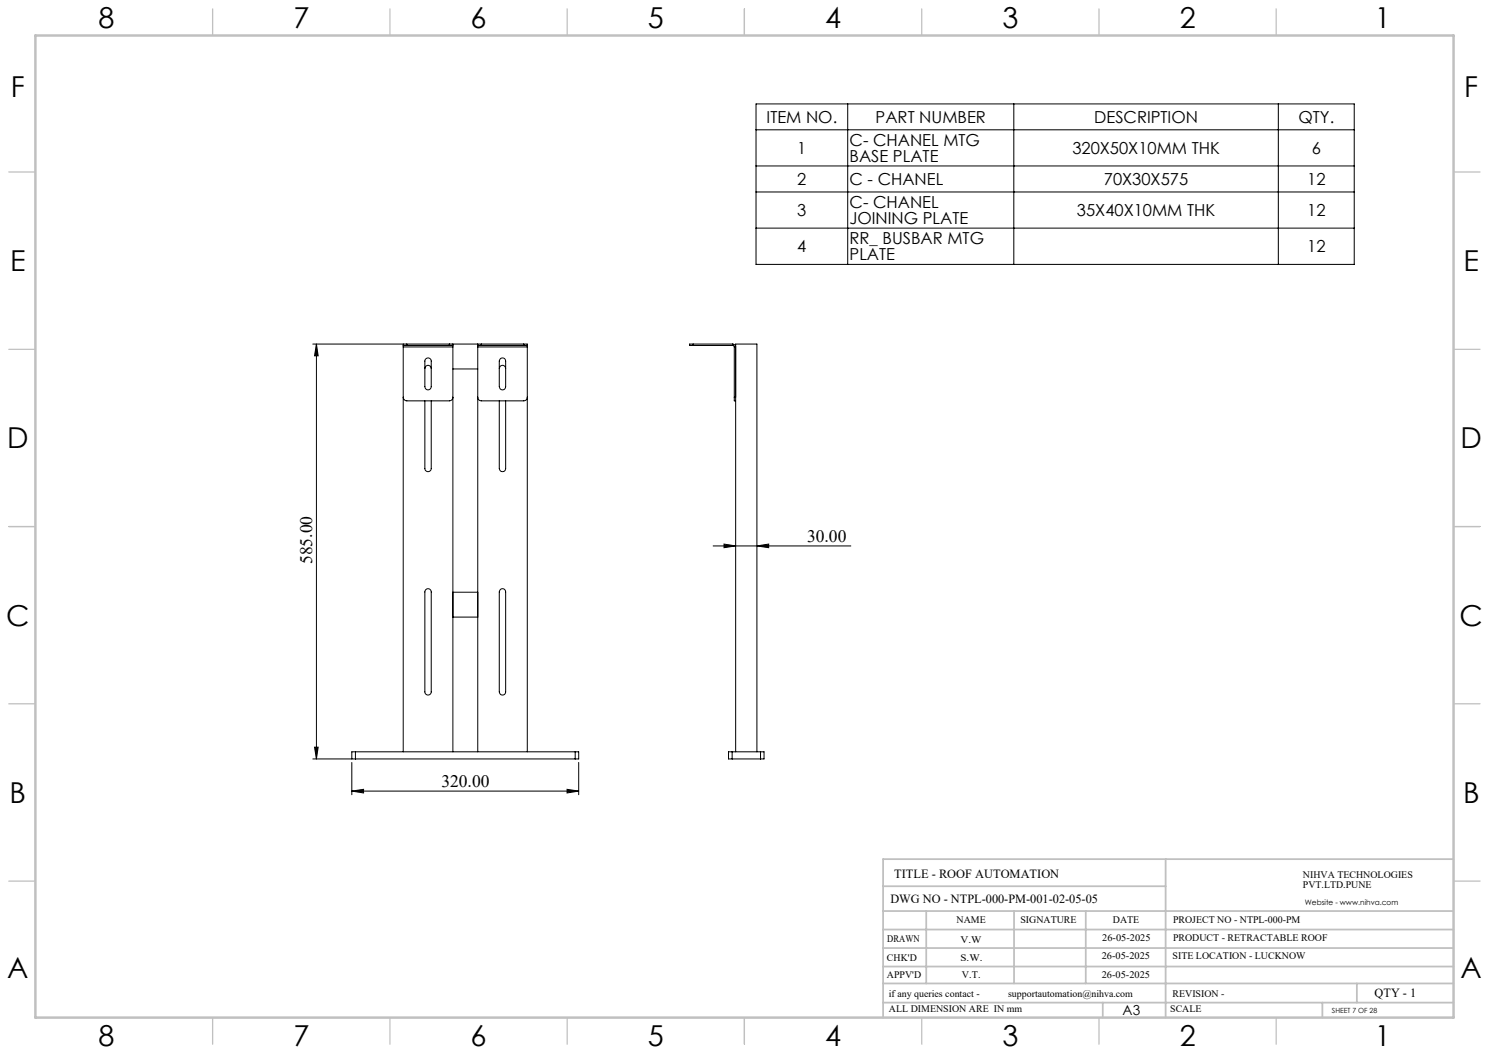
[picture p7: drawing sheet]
<svg xmlns="http://www.w3.org/2000/svg" width="420mm" height="297mm" viewBox="0 0 420 297" stroke-linecap="round" stroke-linejoin="round" font-family="sans-serif">
<g fill="none" stroke="#000" stroke-width=".28">
<path d="M213.3 29.3h168.7v45.3h-168.7zM213.3 36.6h168.7M239.1 29.3v45.3M286 29.3v45.3M360.6 29.3v45.3M213.3 46.8h168.7M213.3 54.1h168.7M213.3 64.3h168.7M88.2 97h25.5M89.3 97v117.1M89.3 97l.4 3.4h-1zM113.7 97h1.1"/>
<path d="M113.7 97.4h1.1M113.7 97.4v.5M113.7 97v.4M113.7 97.9v114.2M113.7 97.9h14M114.8 97v.4M114.8 97.4h12M114.8 97h12M126.8 97.4h.9M126.8 97h.9M126.8 97v.4M127.7 97.4v.5"/>
<path d="M127.7 97h7.1M127.7 97v.4M127.7 97.9v114.2M134.8 97h.9M134.8 97.4h.9M134.8 97.4v.5M134.8 97.9h13.9M134.8 97v.4M134.8 97.9v114.2M135.7 97.4h12M135.7 97h12M135.7 97v.4"/>
<path d="M147.7 97.4h1M147.7 97h1v.4M147.7 97v.4M148.7 97.4v.5M148.7 97.9v114.2M195.5 97h-1v.4h1M195.5 97.4h11.2M195.5 97h11.2M195.5 97v.4M206.7 97.4l.4 .5M206.7 97a.85 .85 0 0 1 .8 .9h-.4M206.7 97v.4"/>
<path d="M207.1 97.9v14.1M113.7 112a1.09 1.09 0 0 0 1.1 1.1h12a1.02 1.02 0 0 0 .9-1.1M119.8 113.1v19a.9 .9 0 0 0 .9 .9 .9 .9 0 0 0 .9-.9v-19M119.8 104a.9 .9 0 0 1 .9-1 .9 .9 0 0 1 .9 1M120 101.3a.91 .91 0 0 1 1-.3 .91 .91 0 0 1 .6 .8v7.2a.9 .9 0 0 1-.9 1 .9 .9 0 0 1-.9-1zM127.7 104.1h7.1M134.8 112a1.02 1.02 0 0 0 .9 1.1h12a1.02 1.02 0 0 0 1-1.1M140.8 113.1v19a.9 .9 0 0 0 .9 .9 .9 .9 0 0 0 .9-.9v-19M140.8 104a.9 .9 0 0 1 .9-1 .9 .9 0 0 1 .9 1M141.1 101.2a.88 .88 0 0 1 1-.2 .88 .88 0 0 1 .5 .8v7.2a.9 .9 0 0 1-.9 1 .9 .9 0 0 1-.9-1v-7.2zM207.1 112v1.1h.4M207.1 112h.4"/>
<path d="M201.2 154h38.8M204.2 153.5l3.3 .5-3.3 .5zM213.5 154l3.3-.5v1zM120.2 166.3a.9 .9 0 0 1 .9-.2 .9 .9 0 0 1 .5 .9v28.2a.9 .9 0 0 1-.9 .8 .9 .9 0 0 1-.9-.8v-28.2zM127.7 174.1h7.1M127.7 167h7.1M141.1 166.3a.89 .89 0 0 1 1-.2 .89 .89 0 0 1 .5 .9v28.2a.9 .9 0 0 1-.9 .8 .9 .9 0 0 1-.9-.8v-28.2zM88.7 210.7h1l-.4 3.4zM99.2 215v9.2M99.2 214.1v-2h64v2h-75M100.3 212.1v2M162.2 212.1v2"/>
<path d="M163.2 215v9.2M205.5 212.1h10v2h-10zM206.5 212.1v2M207.5 212.1v-115.1h6v115.1M214.5 212.1v2M99.2 223.1l3.4-.5v1.1zM99.2 223.1h64M159.9 222.6l3.3 .5-3.3 .6z"/>
</g>
<g fill="none" stroke="#c0c0c0" stroke-width=".35">
<path d="M60 2.5v7.5M110 2.5v7.5M160 2.5v7.5M210 2.5v7.5M260 2.5v7.5M310 2.5v7.5M360 2.5v7.5M2.5 48.5h7.5M410 48.5h7.5M2.5 98.5h7.5M410 98.5h7.5M2.5 148.5h7.5"/>
<path d="M410 148.5h7.5M2.5 198.5h7.5M410 198.5h7.5M2.5 248.5h7.5M410 248.5h7.5M60 287v7.5M110 287v7.5M160 287v7.5M210 287v7.5M260 287v7.5M310 287v7.5M360 287v7.5"/>
</g>
<g fill="none" stroke="#c0c0c0" stroke-width=".5">
<path d="M249.1 257h160.9M249.1 250h79.7M261.3 257v20.4M286 257v20.4M306.2 257v20.4M328.8 242.3v44.7M410 242.3h-160.9v44.7M249.1 272.6h160.9M249.1 267.4h160.9M249.1 262.2h160.9M249.1 277.4h160.9M382.7 277.4v5.4"/>
<path d="M249.1 282.8h160.9M311 282.8v4.2M373 282.8v4.2"/>
</g>
<path d="M10 10h400v277h-400z" fill="none" stroke="#c0c0c0" stroke-width=".7"/>
<g fill="#000">
<path d="M89.3 97l.4 3.4h-1zM88.7 210.7h1l-.4 3.4z"/>
<path d="M204.2 153.5l3.3 .5-3.3 .5zM213.5 154l3.3-.5v1z"/>
<path d="M99.2 223.1l3.4-.5v1.1zM159.9 222.6l3.3 .5-3.3 .6z"/>
</g>
<g font-size="8.1">
<text x="27.8" y="8">8</text>
<text x="82.8" y="8">7</text>
<text x="132.8" y="8">6</text>
<text x="182.8" y="8">5</text>
<text x="232.8" y="8">4</text>
<text x="282.8" y="8">3</text>
<text x="332.8" y="8">2</text>
<text x="387.8" y="8">1</text>
<text x="3" y="27.2">F</text>
<text x="413" y="27.2">F</text>
<text x="2.8" y="76.5">E</text>
<text x="412.8" y="76.5">E</text>
<text x="2" y="126.5">D</text>
<text x="412" y="126.5">D</text>
<text x="1.7" y="176.5">C</text>
<text x="411.7" y="176.5">C</text>
<text x="2.7" y="226.5">B</text>
<text x="412.7" y="226.5">B</text>
<text x="2" y="275.7">A</text>
<text x="412" y="275.7">A</text>
<text x="27.8" y="295">8</text>
<text x="82.8" y="295">7</text>
<text x="132.8" y="295">6</text>
<text x="182.8" y="295">5</text>
<text x="232.8" y="295">4</text>
<text x="282.8" y="295">3</text>
<text x="332.8" y="295">2</text>
<text x="387.8" y="295">1</text>
</g>
<g font-size="4.9">
<text x="227.7" y="152.8">30.00</text>
<text x="88.1" y="159.1" transform="rotate(-90 88.1 159.1)">585.00</text>
<text x="124.5" y="221.9">320.00</text>
</g>
<g font-size="4.7">
<text x="216.2" y="34.6">ITEM NO.</text>
<text x="247" y="34.6">PART NUMBER</text>
<text x="308.6" y="34.6">DESCRIPTION</text>
<text x="366.2" y="34.6">QTY.</text>
<text x="239.6" y="41.1">C- CHANEL MTG</text>
<text x="224.9" y="43.4">1</text>
<text x="239.6" y="45.6">BASE PLATE</text>
<text x="302.5" y="43.4">320X50X10MM THK</text>
<text x="370" y="43.4">6</text>
<text x="224.9" y="52.1">2</text>
<text x="239.6" y="52.1">C - CHANEL</text>
<text x="311.4" y="52.1">70X30X575</text>
<text x="368.7" y="52.1">12</text>
<text x="239.6" y="58.6">C- CHANEL</text>
<text x="224.9" y="60.9">3</text>
<text x="239.6" y="63.2">JOINING PLATE</text>
<text x="303.8" y="60.9">35X40X10MM THK</text>
<text x="368.7" y="60.9">12</text>
<text x="224.9" y="71.1">4</text>
<text x="239.6" y="68.8">RR_ BUSBAR MTG</text>
<text x="368.7" y="71.1">12</text>
<text x="239.6" y="73.4">PLATE</text>
</g>
<text font-size="3.9" x="316.7" y="286.4">A3</text>
<g font-size="3.5">
<text x="252.2" y="247.6">TITLE - ROOF AUTOMATION</text>
<text x="251.2" y="254.7">DWG NO - NTPL-000-PM-001-02-05-05</text>
<text x="387.7" y="281.1">QTY - 1</text>
</g>
<g font-size="2.8">
<text x="367.5" y="247.6">NIHVA TECHNOLOGIES</text>
<text x="367.5" y="250.5">PVT.LTD.PUNE</text>
<text x="269.8" y="260.3">NAME</text>
<text x="287.8" y="260.3">SIGNATURE</text>
<text x="313.9" y="260.4">DATE</text>
<text x="330.9" y="260.4">PROJECT NO - NTPL-000-PM</text>
<text x="250.3" y="265.6">DRAWN</text>
<text x="270.9" y="266.1">V.W</text>
<text x="310.9" y="265.5">26-05-2025</text>
<text x="330.9" y="265.5">PRODUCT - RETRACTABLE ROOF</text>
<text x="250.2" y="271.1">CHK'D</text>
<text x="250.2" y="275.8">APPV'D</text>
<text x="270.9" y="271.1">S.W.</text>
<text x="271.3" y="275.8">V.T.</text>
<text x="310.8" y="270.6">26-05-2025</text>
<text x="310.8" y="275.8">26-05-2025</text>
<text x="330.7" y="270.6">SITE LOCATION - LUCKNOW</text>
<text x="250.7" y="281.1">if any queries contact -</text>
<text x="284.3" y="281.1">supportautomation@nihva.com</text>
<text x="330.7" y="281.1">REVISION -</text>
<text x="250.7" y="285.6">ALL DIMENSION ARE IN mm</text>
<text x="330.1" y="285.6">SCALE</text>
</g>
<text font-size="2.1" x="368.1" y="255.1">Website - www.nihva.com</text>
<text font-size="2" x="375.7" y="285.6">SHEET 7 OF 28</text>
</svg>
